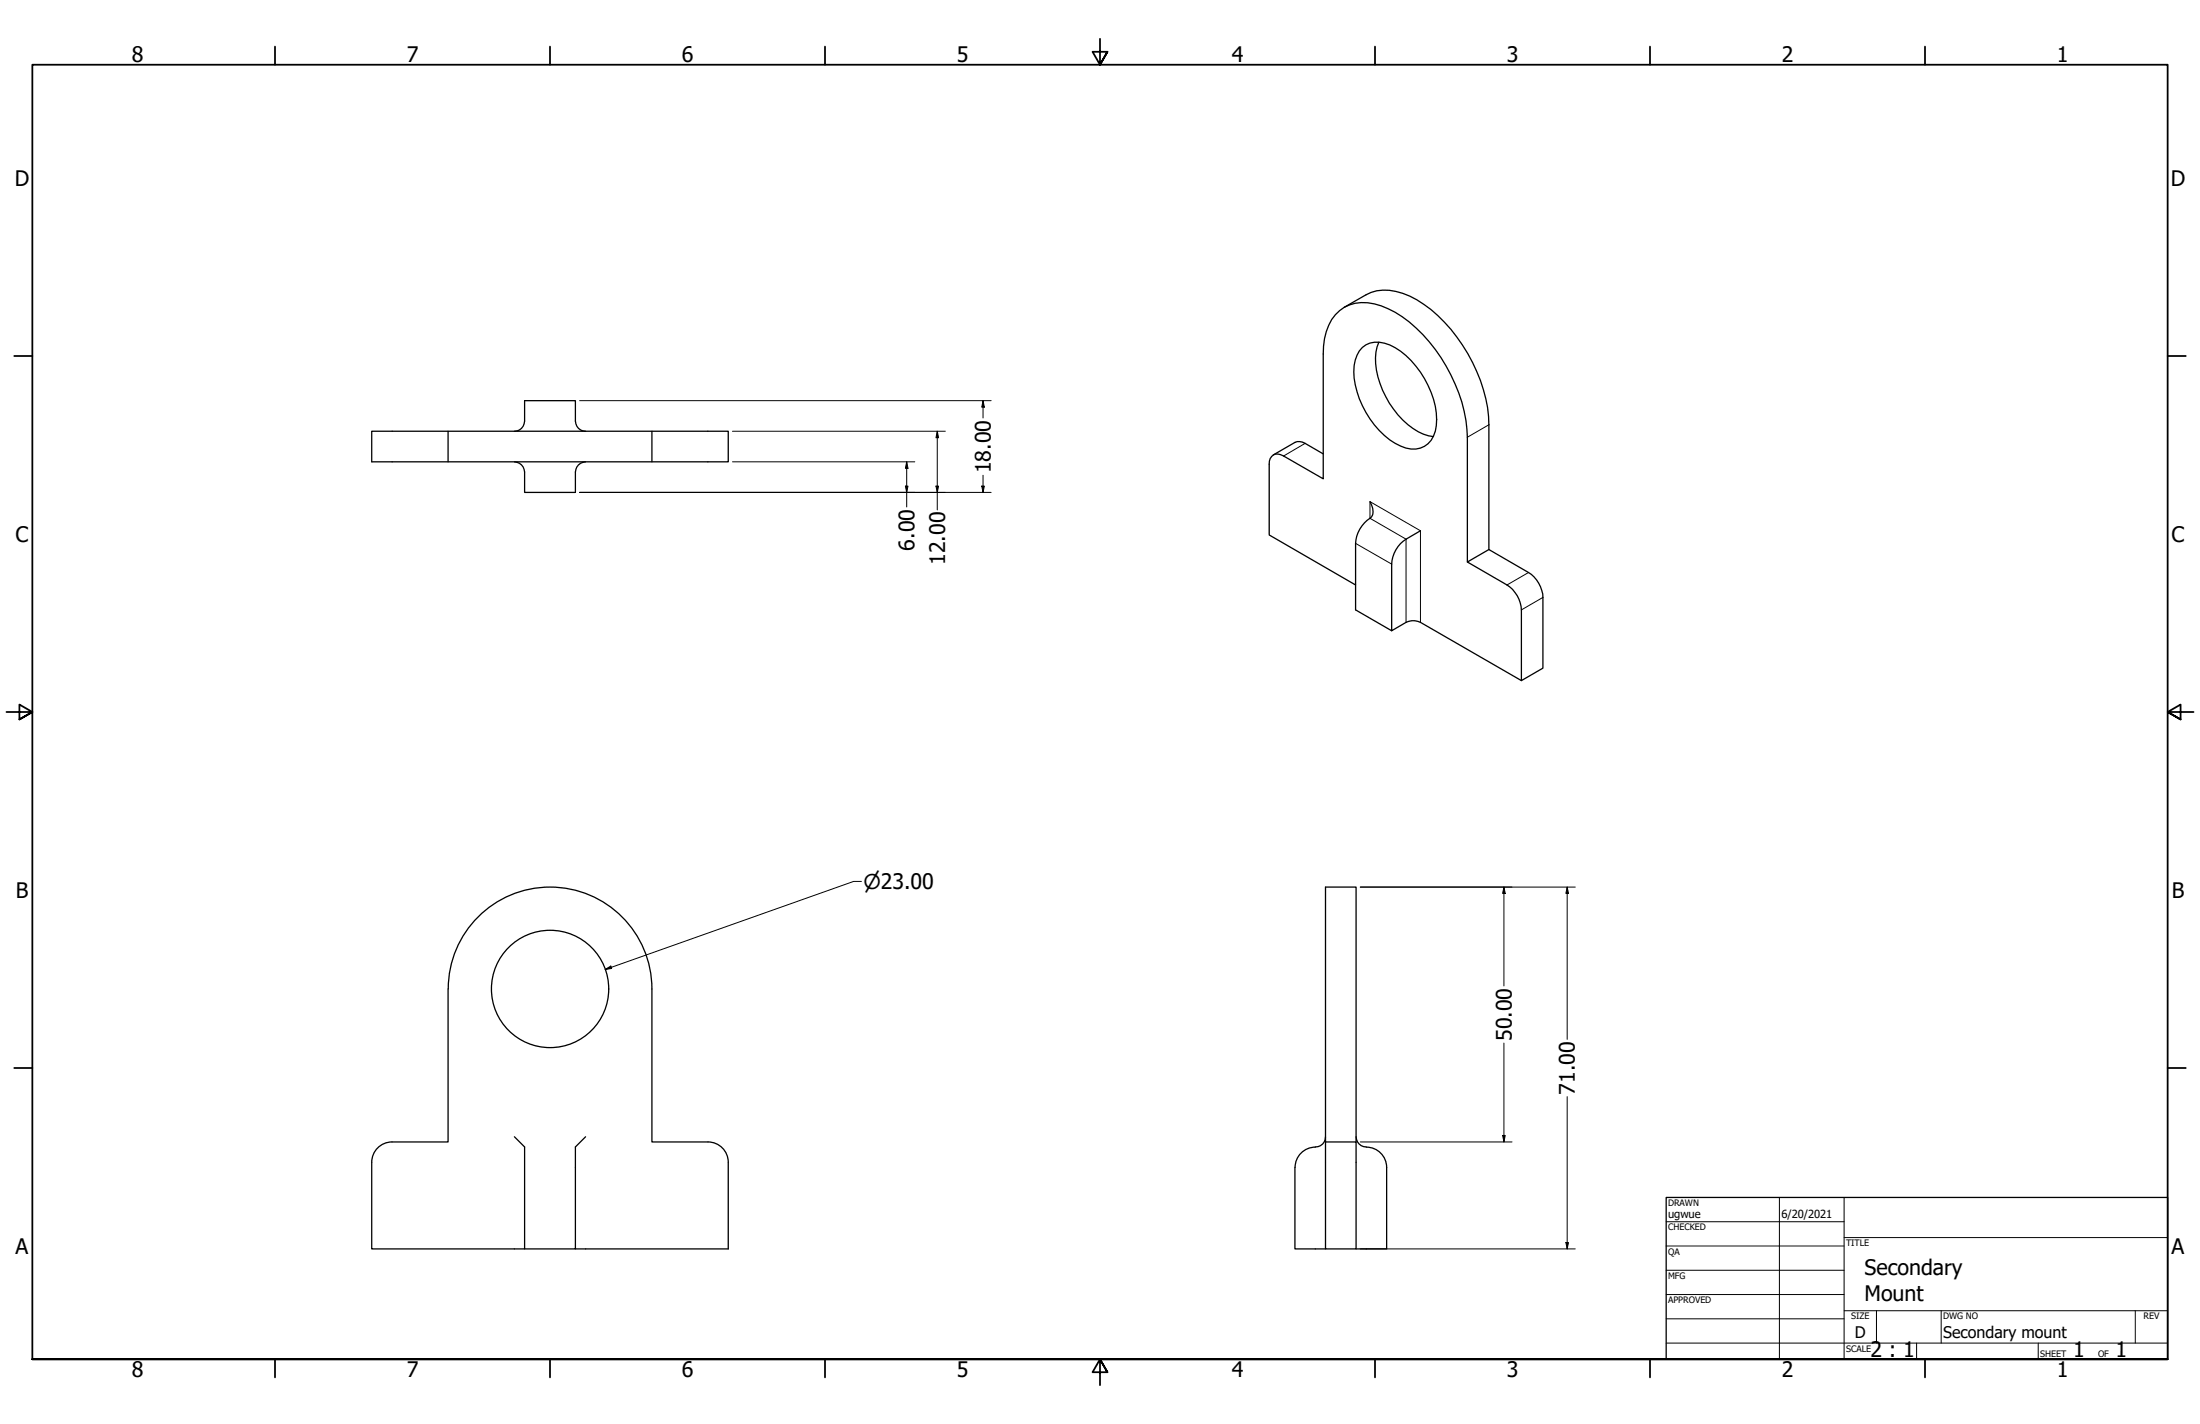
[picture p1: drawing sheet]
<svg xmlns="http://www.w3.org/2000/svg" width="864mm" height="559mm" viewBox="0 0 864 559" stroke-linecap="round" stroke-linejoin="round" font-family="sans-serif">
<!-- layer: Visible (ANSI) -->
<g fill="none" stroke="#000" stroke-width=".51">
<path d="M527.7 120.6l8.5-4.9a17.4 17.4 0 0 1 14.5-.6 47 47 0 0 1 21.2 17.2 60.2 60.2 0 0 1 12.6 34.4v48.9l15.5 9.1a12.4 12.4 0 0 1 5.7 9.7v27.8l-8.5 4.9v-27.8a12.4 12.4 0 0 0-5.6-9.7l-15.6-9.1v-48.9a62.8 62.8 0 0 0-28.3-49 22.1 22.1 0 0 0-17.9-3 16.1 16.1 0 0 0-9.9 13.2l-.5 6.1v49l-15.5-9a3.4 3.4 0 0 0-4-.4 3.4 3.4 0 0 0-1.7 3.7v27.7l33.9 19.7M534.8 136.3a9.9 9.9 0 0 1 10.8-.9 35.4 35.4 0 0 1 17.8 24 17.7 17.7 0 0 1-1.6 13.4 9.1 9.1 0 0 1-12 2.3 34.5 34.5 0 0 1-17.8-24.1 16 16 0 0 1 2.8-14.7zM541.3 134.3a24 24 0 0 0 1.4 18.9 33 33 0 0 0 16 17.2l3.9 .9M145.9 169.2h140v12h-140zM175.9 169.2v12M201.9 169.2a4 4 0 0 0 4-4v-8h20v8a4 4 0 0 0 4 4M255.9 169.2v12M519.4 178.1l-7.1-4.1a4.3 4.3 0 0 0-4-.4l-8.4 4.9M201.9 181.2a4.1 4.1 0 0 1 4 4v8h20v-8a4.1 4.1 0 0 1 4-4M537.8 196.8a6.1 6.1 0 0 1 .6 6 13.5 13.5 0 0 0-6.3 10.4v26.1l14.2 8.2M557.6 208.3a21.2 21.2 0 0 0-8.8 6.2 12.5 12.5 0 0 0-2.5 6.9v26.1l5.6-3.3a6.3 6.3 0 0 1 5.7 0l39.6 22.9M584.5 215.6l-8.5 4.9"/>
<path d="M175.9 388.1v60h-22a8 8 0 0 0-8 8M176 388.1a40 40 0 0 1 39.9-40 40 40 0 0 1 40 40v60h22a8 8 0 0 1 8 8v34h-60M201.9 446.1l4 4v40M229.9 446.1l-4 4v40h-80v-34M516.4 450.2a8 8 0 0 0-8 7.9l-.1 32h12M520.3 448.1h12v42h-12zM520.3 448.1v-100h12v100M520.3 446.1a3.9 3.9 0 0 1-4 4M532.3 446.1a4 4 0 0 0 4 4M536.4 450.2a8 8 0 0 1 7.9 7.9v32h-12"/>
<circle cx="215.9" cy="388.1" r="23"/>
</g>
<!-- layer: Visible Narrow (ANSI) -->
<path d="M512.3 174l-8.4 4.9M584.5 166.7l-8.5 4.9M532.1 213.2l14.2 8.2M600 224.7l-8.4 4.9M605.7 234.4l-8.5 4.9M551.9 244.2v-32.6l-14.1-8.2v-6.6l19.8 11.5v35.9" fill="none" stroke="#000" stroke-width=".39"/>
<!-- layer: Border (ANSI) -->
<g fill="none" stroke="#000" stroke-width=".7">
<path d="M107.9 18.3v7.1M215.9 18.3v7.1M323.8 18.3v7.1M431.8 15.2v10.2l-2.9-5.1h5.8l-2.9 5.1 2.9-5.1M539.8 18.3v7.1M647.7 18.3v7.1M755.6 18.3v7.1M5.6 139.7h7.1M850.9 139.7h7.1M2.5 279.4h10.2l-5.1-2.9v5.8l5.1-2.9-5.1 2.9M861.1 279.4h-10.2l5.1-2.9v5.8l-5.1-2.9 5.1 2.9M5.6 419.1h7.1"/>
<path d="M850.9 419.1h7.1M12.7 533.4v-508h838.2v508h-838.2h838.2M107.9 533.4v7.1M215.9 533.4v7.1M323.8 533.4v7.1M434.7 538.5l-2.9-5.1 2.9 5.1h-5.8l2.9-5.1v10.2M539.8 533.4v7.1M647.7 533.4v7.1M755.6 533.4v7.1"/>
</g>
<!-- layer: Title (ANSI) -->
<g fill="none" stroke="#000" stroke-width=".39">
<path d="M654 479.4h69.9M698.5 469.9v63.5M723.9 469.9v63.5M654 488.9h69.9M654 498.5h69.9M723.9 485.6h127M654 508h69.9M654 517.5h69.9M723.9 514.3h127M736.6 514.3v12.7M762 514.3v12.7M838.2 514.3v12.7"/>
<path d="M654 527h196.9M752.3 527v6.4M800.1 527v6.4"/>
</g>
<path d="M654 469.9h196.9v63.5h-196.9z" fill="none" stroke="#000" stroke-width=".51"/>
<!-- layer: Dimension (ANSI) -->
<g fill="none" stroke="#000" stroke-width=".39">
<path d="M227.5 157.2h161.6M385.9 157.2l.5 2.6h-1zM385.9 157.2v6.8M287.5 169.2h83.6M367.9 169.2l.5 2.6h-1zM367.9 169.2v30.9M227.5 193.2h161.6M287.5 181.2h71.6M355.4 190.8h1l-.5 2.4zM355.9 181.2l.5 2.6h-1zM355.9 181.2v17.7M367.4 190.8h1l-.5 2.4z"/>
<path d="M385.4 190.8h1l-.5 2.4zM385.9 186.5v6.7M338.1 345.9h-3l-97.5 34.5M534 348.1h84.4M590.4 348.1l.5 2.5h-1zM590.4 348.1v38.8M615.2 348.1l.5 2.5h-1zM615.2 348.1v59.8M237.6 380.4l2.2-1.3 .3 .9zM590.4 409.3v38.8M615.2 430.3v59.8M534 448.1h59.5"/>
<path d="M589.9 445.6h1l-.5 2.5zM534 490.1h84.4M614.7 487.6h1l-.5 2.5z"/>
</g>
<g fill="#000">
<path d="M385.9 157.2l.5 2.6h-1z" fill-rule="evenodd"/>
<path d="M367.9 169.2l.5 2.6h-1z" fill-rule="evenodd"/>
<path d="M355.4 190.8h1l-.5 2.4z" fill-rule="evenodd"/>
<path d="M355.9 181.2l.5 2.6h-1z" fill-rule="evenodd"/>
<path d="M367.4 190.8h1l-.5 2.4z" fill-rule="evenodd"/>
<path d="M385.4 190.8h1l-.5 2.4z" fill-rule="evenodd"/>
<path d="M590.4 348.1l.5 2.5h-1z" fill-rule="evenodd"/>
<path d="M615.2 348.1l.5 2.5h-1z" fill-rule="evenodd"/>
<path d="M237.6 380.4l2.2-1.3 .3 .9z" fill-rule="evenodd"/>
<path d="M589.9 445.6h1l-.5 2.5z" fill-rule="evenodd"/>
<path d="M614.7 487.6h1l-.5 2.5z" fill-rule="evenodd"/>
</g>
<g font-size="8.4">
<text x="51.7" y="24.4">8</text>
<text x="159.6" y="24.4">7</text>
<text x="267.6" y="24.4">6</text>
<text x="375.5" y="24.4">5</text>
<text x="483.5" y="24.4">4</text>
<text x="591.4" y="24.4">3</text>
<text x="699.4" y="24.4">2</text>
<text x="807.3" y="24.4">1</text>
<text x="5.8" y="72.9">D</text>
<text x="852.1" y="72.9">D</text>
<text x="388.9" y="185.7" transform="rotate(-90 388.9 185.7)">18.00</text>
<text x="6.1" y="212.6">C</text>
<text x="852.4" y="212.6">C</text>
<text x="359" y="216" transform="rotate(-90 359 216)">6.00</text>
<text x="371" y="221.7" transform="rotate(-90 371 221.7)">12.00</text>
<text x="6.2" y="352.3">B</text>
<text x="852.5" y="352.3">B</text>
<text x="593.4" y="408.5" transform="rotate(-90 593.4 408.5)">50.00</text>
<text x="618.2" y="429.5" transform="rotate(-90 618.2 429.5)">71.00</text>
<text x="6.1" y="492">A</text>
<text x="852.4" y="492">A</text>
<text x="731.9" y="500.4">Secondary</text>
<text x="731.9" y="510.5">Mount</text>
<text x="734.3" y="532.6">2 : 1</text>
<text x="813.8" y="532.6">1</text>
<text x="830.5" y="532.6">1</text>
<text x="51.7" y="540.5">8</text>
<text x="159.6" y="540.5">7</text>
<text x="267.6" y="540.5">6</text>
<text x="375.5" y="540.5">5</text>
<text x="483.5" y="540.5">4</text>
<text x="591.4" y="540.5">3</text>
<text x="699.4" y="540.5">2</text>
<text x="807.3" y="540.5">1</text>
</g>
<text font-size="8" x="338.9" y="348.8">⌀23.00</text>
<g font-size="6.3">
<text x="728.1" y="524.9">D</text>
<text x="762.8" y="525">Secondary mount</text>
</g>
<g font-size="4.4">
<text x="654.8" y="477.8">ugwue</text>
<text x="699.3" y="478">6/20/2021</text>
</g>
<g font-size="3.5">
<text x="654.8" y="473.2">DRAWN</text>
<text x="654.8" y="482.8">CHECKED</text>
<text x="724.7" y="488.9">TITLE</text>
<text x="654.8" y="492.3">QA</text>
<text x="654.8" y="501.8">MFG</text>
<text x="654.8" y="511.4">APPROVED</text>
<text x="726.7" y="517.7">SIZE</text>
<text x="762.8" y="517.7">DWG NO</text>
<text x="841.4" y="517.7">REV</text>
<text x="724.7" y="530.4">SCALE</text>
<text x="800.9" y="532.6">SHEET</text>
<text x="823.6" y="532.6">OF</text>
</g>
</svg>
